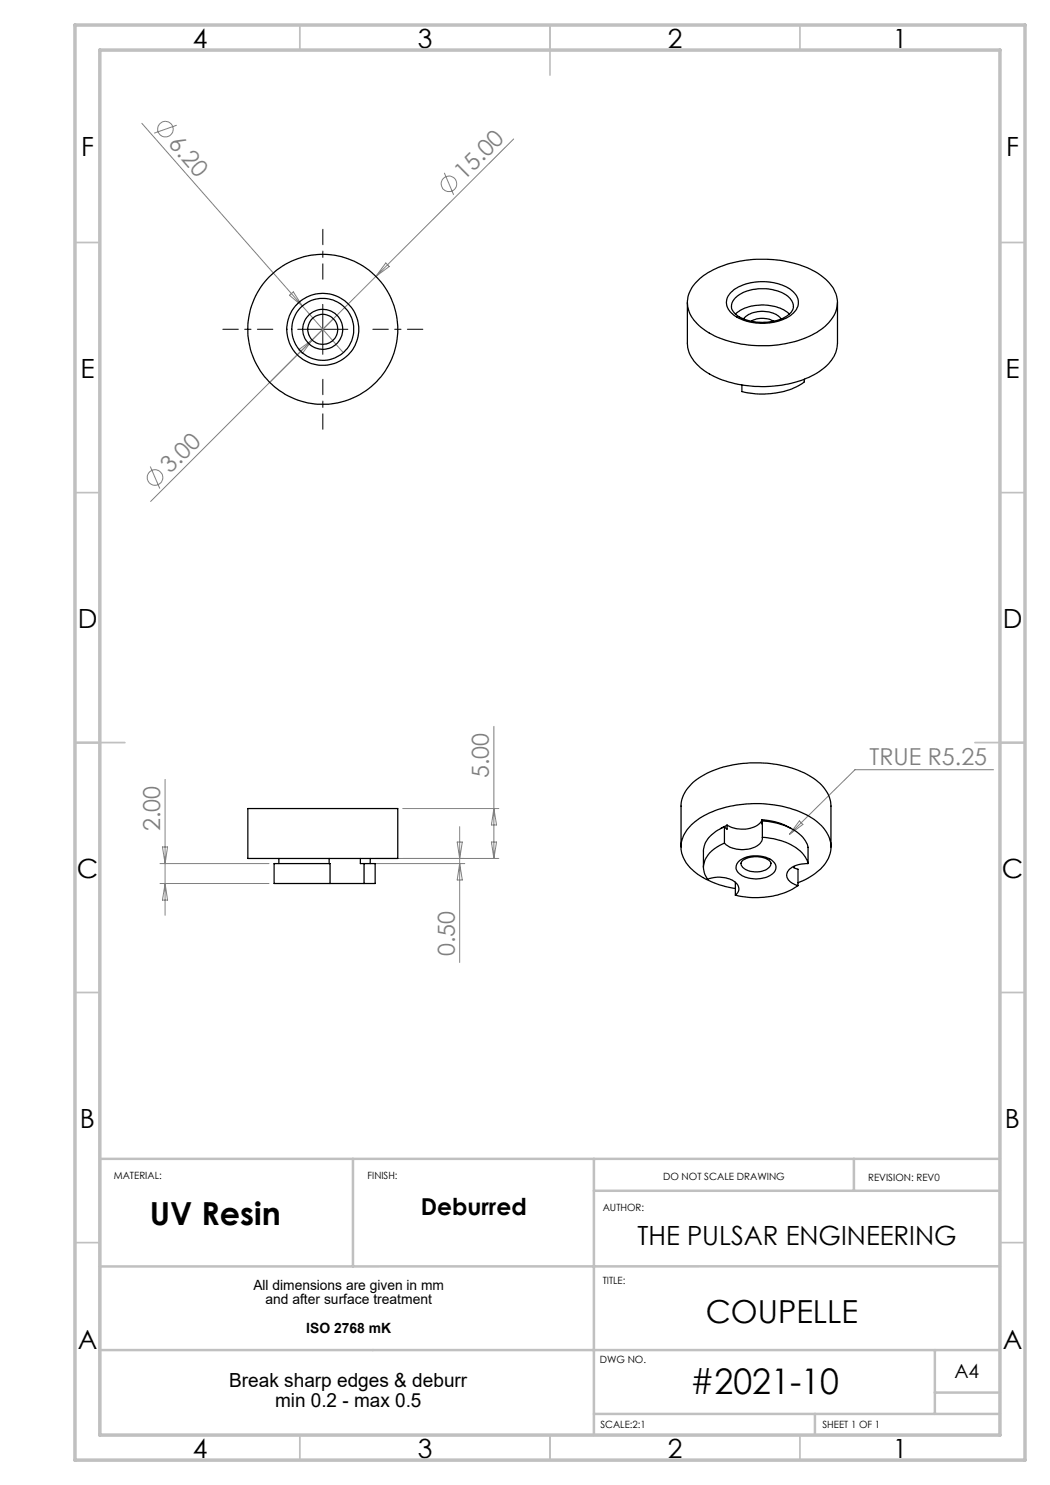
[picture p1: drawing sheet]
<svg xmlns="http://www.w3.org/2000/svg" width="210mm" height="297mm" viewBox="0 0 210 297" stroke-linecap="round" stroke-linejoin="round" font-family="sans-serif">
<g fill="none" stroke="#808080" stroke-width=".2">
<path d="M28.4 24.7l32.1 36.5M35.3 25l-4.5 1.6M88.9 34.6l1.8 4.4M102.7 27.8l-27.5 27.5M57.9 59.1l.8-.7 1.8 2.8zM75.2 55.3l-21.3 21.2M77.2 52.6l.7 .7-2.7 2zM59.7 70l2.7-2-1.9 2.7zM60.5 61.2l8.2 9.3M66.7 63.7l-36.6 36.6M30.1 93.3l1.9 4.4M33 155.9v27.2"/>
<path d="M98.8 145.3v26.4M198.7 153.9h-27.7l-13.1 13M32 172.7h21.8M32 176.7h21.8M32.5 169.4h1l-.5 3.3zM33 176.7l.5 3.3h-1zM75 171.7h24.8M75 172.7h18M80.5 161.7h19.3M91.4 168.4h1.1l-.6 3.3zM91.9 165.3v27.2M91.9 172.7l.6 3.3h-1.1z"/>
<path d="M98.3 168.4h1l-.5 3.3zM98.8 161.7l.5 3.3h-1zM159.9 164.2l.7 .7-2.7 2z"/>
<circle cx="33.1" cy="25.8" r="1.56"/>
<circle cx="89.8" cy="36.8" r="1.57"/>
<circle cx="31" cy="95.5" r="1.56"/>
</g>
<path d="M64.6 55.9v-10M54.6 65.9h-10M64.6 75.9v10M74.6 65.9h10" fill="none" stroke="#000" stroke-width=".2" stroke-dasharray="15.2 1.3 1.3 1.3" stroke-dashoffset="12.1"/>
<path d="M59.5 65.9h10.1M64.6 60.9v10" fill="none" stroke="#000" stroke-width=".2"/>
<g fill="none" stroke="#c0c0c0" stroke-width=".35">
<path d="M60 5v5M110 5v10M160 5v5M15 48.5h5M200 48.5h5M15 98.5h5M200 98.5h5M15 148.5h10M195 148.5h10M15 198.5h5M200 198.5h5M15 248.5h5"/>
<path d="M200 248.5h5M60 287v5M110 287v5M160 287v5"/>
</g>
<path d="M70.6 231.8v21.5M118.8 231.8v55.2M118.8 238.2h81.2M170.8 231.8v6.4M200 231.8h-180v55.2M200 253.3h-180M20 270h180M187 270v12.8M187 278.5h13M118.8 282.8h81.2M163 282.8v4.2" fill="none" stroke="#c0c0c0" stroke-width=".5"/>
<path d="M15 5h190v287h-190zM20 10h180v277h-180z" fill="none" stroke="#c0c0c0" stroke-width=".7"/>
<g fill="none" stroke="#000" stroke-width=".25">
<path d="M139.6 56.1a18.3 18.3 0 0 1 11.7-4.2 20.9 20.9 0 0 1 13.1 3.4 6.2 6.2 0 0 1 2.7 7.1 10 10 0 0 1-5.8 5.1 23.8 23.8 0 0 1-19.4-.9 7.8 7.8 0 0 1-4.4-5.6 5.8 5.8 0 0 1 2.1-4.9zM146 58.7a9.5 9.5 0 0 1 8.3-2.2 6.5 6.5 0 0 1 5.3 3.2 3.3 3.3 0 0 1-2 3.7 11 11 0 0 1-10.8-.4 2.86 2.86 0 0 1-.8-4.3zM147.2 59.4a9.1 9.1 0 0 1 10.1-.3 2.39 2.39 0 0 1 1.2 3 6.3 6.3 0 0 1-4.8 2.3 8.7 8.7 0 0 1-6.8-1.8 2.06 2.06 0 0 1 .3-3.2zM137.5 60.5v8.1a7 7 0 0 0 3.5 5.6 22.8 22.8 0 0 0 16.7 2.6 14.4 14.4 0 0 0 8.6-4.8 5.7 5.7 0 0 0 1.2-3.4v-8.1M147.1 62.8a9.1 9.1 0 0 1 9.3-1l1.5 1M148.7 63.8a5.5 5.5 0 0 1 5.9-1.2l1 .6 .6 .6M150.2 64.2a4.7 4.7 0 0 1 4.5 0M160.9 75.8v.6a15.6 15.6 0 0 1-11.4 2.2l-1.1-.3v-1.3M49.6 161.7h30v10h-30zM54.8 172.7h11.2v4h-11.2zM55.8 171.7v1M65.8 171.7v1"/>
<path d="M66 176.7h6.8M72.1 171.7v1h.7M72.8 172.7h2.2v4h-2.2M72.8 172.7v4M74 171.7v1M136.2 169.4v-8.2a7.6 7.6 0 0 1 4.6-6.2 23.5 23.5 0 0 1 21 .1 7.5 7.5 0 0 1 4.4 6.1v8.2M144.9 168.6a6 6 0 0 0-4.2 4.6 4.1 4.1 0 0 0 .8 2.7 5.5 5.5 0 0 1 6 1 1.44 1.44 0 0 1-.4 2.1M144.9 165.3a6.4 6.4 0 0 0-4.1 4.3l-.1 3.9M144.9 165.3v3.3M145.4 165l-1.3 .7M145.4 165v.8l-.5-.5M147.1 176.5v2.5"/>
<path d="M147.7 172.4a5.7 5.7 0 0 1 7.1 .1 1.71 1.71 0 0 1-.8 2.7 6.1 6.1 0 0 1-6.2-.5 1.55 1.55 0 0 1-.1-2.3zM148.6 172a4.8 4.8 0 0 1 5.5 .3 1.06 1.06 0 0 1-.7 1.5 4.3 4.3 0 0 1-5-.5 .78 .78 0 0 1 .2-1.3zM152.4 163.9l.6 .1a12.1 12.1 0 0 1 5.3 1.7M152.4 163.9a4.2 4.2 0 0 1-4.5 1.9 5.1 5.1 0 0 1-2.5-.8M152.4 163.9v.9l.1-.3M152.5 167.5a2.35 2.35 0 0 1-2.1 2.1 5.5 5.5 0 0 1-5.5-1M152.5 167.5a11.3 11.3 0 0 1 8.4 3.6l.5 1 .2 .6M152.5 167.5v-3.3a11.7 11.7 0 0 1 8.4 3.6l.5 1 .2 .7v3.2M158.8 173.3v.2l.8 .3v3.3M159.6 176.6a11.2 11.2 0 0 0 6.1-5 5.9 5.9 0 0 0-2.2-7.1 20.2 20.2 0 0 0-13.5-3.7 18.4 18.4 0 0 0-11.7 4.2 5.7 5.7 0 0 0 .2 9 17 17 0 0 0 8.6 3.7M159.6 177.1a15.9 15.9 0 0 1-12.5 1.9M161.6 172.7a4.2 4.2 0 0 0-4.2 1.9 1.97 1.97 0 0 0 1.6 2.3l.6 .2"/>
<circle cx="64.5" cy="65.9" r="4"/>
<circle cx="64.5" cy="65.9" r="6.2"/>
<circle cx="64.6" cy="65.9" r="7.2"/>
<circle cx="64.6" cy="65.9" r="15"/>
<circle cx="64.6" cy="65.9" r="3"/>
</g>
<text font-size="7.1" x="138" y="278.8">#2021-10</text>
<g font-size="6.3">
<text x="30" y="245.1">UV Resin</text>
<text x="141.2" y="264.6">COUPELLE</text>
</g>
<g font-size="5.3">
<text x="38.5" y="9.5">4</text>
<text x="83.5" y="9.5">3</text>
<text x="133.6" y="9.5">2</text>
<text x="178.6" y="9.5">1</text>
<text x="16.2" y="31.3">F</text>
<text x="201.2" y="31.3">F</text>
<text x="16.1" y="75.5">E</text>
<text x="201.1" y="75.5">E</text>
<text x="15.5" y="125.5">D</text>
<text x="200.5" y="125.5">D</text>
<text x="15.4" y="175.5">C</text>
<text x="200.4" y="175.5">C</text>
<text x="16" y="225.5">B</text>
<text x="201" y="225.5">B</text>
<text x="127.5" y="249">THE PULSAR ENGINEERING</text>
<text x="15.5" y="269.8">A</text>
<text x="200.5" y="269.8">A</text>
<text x="38.5" y="291.5">4</text>
<text x="83.5" y="291.5">3</text>
<text x="133.6" y="291.5">2</text>
<text x="178.6" y="291.5">1</text>
</g>
<g font-size="4.7" fill="#808080">
<text x="33.5" y="28.9" transform="rotate(49 33.5 28.9)">6.20</text>
<text x="92.8" y="36.1" transform="rotate(-45 92.8 36.1)">15.00</text>
<text x="34" y="94.9" transform="rotate(-45 34 94.9)">3.00</text>
<text x="97.8" y="155.6" transform="rotate(-90 97.8 155.6)">5.00</text>
<text x="173.9" y="152.9">TRUE R5.25</text>
<text x="32" y="166.2" transform="rotate(-90 32 166.2)">2.00</text>
<text x="91" y="191.2" transform="rotate(-90 91 191.2)">0.50</text>
</g>
<text font-size="4.7" x="84.2" y="243">Deburred</text>
<g font-size="3.9">
<text x="190.9" y="275.5">A4</text>
<text x="45.9" y="277.5">Break sharp edges &amp; deburr</text>
<text x="55" y="281.4">min 0.2 - max 0.5</text>
</g>
<g font-size="2.8">
<text x="50.7" y="258.1">All dimensions are given in mm</text>
<text x="53.1" y="260.9">and after surface treatment</text>
<text x="61.3" y="266.5">ISO 2768 mK</text>
</g>
<g font-size="2">
<text x="22.8" y="235.8">MATERIAL:</text>
<text x="73.5" y="235.8">FINISH:</text>
<text x="132.6" y="236">DO NOT SCALE DRAWING</text>
<text x="173.6" y="236.1">REVISION: REV0</text>
<text x="120.5" y="242.1">AUTHOR:</text>
<text x="120.5" y="256.7">TITLE:</text>
<text x="120" y="272.5">DWG NO.</text>
<text x="120.1" y="285.6">SCALE:2:1</text>
<text x="164.5" y="285.6">SHEET 1 OF 1</text>
</g>
</svg>
